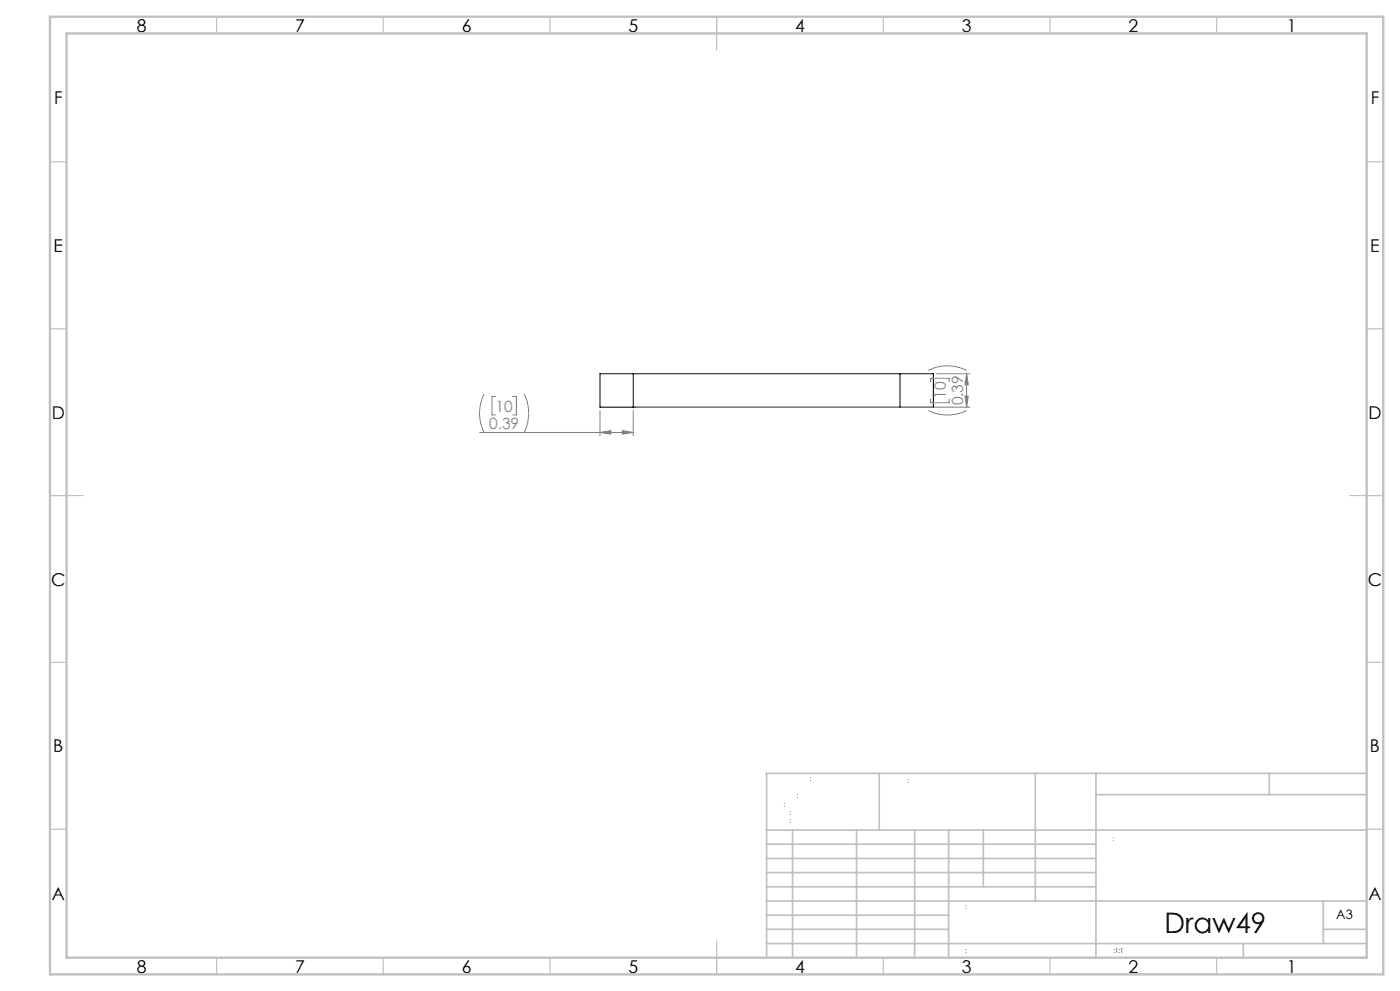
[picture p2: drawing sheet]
<svg xmlns="http://www.w3.org/2000/svg" width="420mm" height="297mm" viewBox="0 0 420 297" stroke-linecap="round" stroke-linejoin="round" font-family="sans-serif">
<path d="M190 112h-10v10h10M190 112v10M190 112h80M270 112h10v10h-10M270 112v10M190 122h80" fill="none" stroke="#000" stroke-width=".3"/>
<g fill="none" stroke="#808080" stroke-width=".3">
<path d="M145.2 118.1a12.7 12.7 0 0 0 0 11.5M148.7 118.8h-1.1v5.6h1.1M153.8 118.8h1.1v5.6h-1.1M157.3 118.1a13 13 0 0 1 0 11.5M278.5 111a12.7 12.7 0 0 1 11.5 0M279.2 114.4v-1h5.6v1M279.2 119.6v1.1h5.6v-1.1M281 112h10M289.5 118.7h1l-.5 3.3zM290 112l.5 3.3h-1zM290 112v10M143.9 129.6h46.1"/>
<path d="M180 129.6l3.3-.5v1zM180 123v7.6M186.7 129.1l3.3 .5-3.3 .5zM190 123v7.6M191 122h100M278.5 123a13 13 0 0 0 11.5 0"/>
</g>
<g fill="none" stroke="#c0c0c0" stroke-width=".35">
<path d="M65 5v5M115 5v5M165 5v5M215 5v10M265 5v5M315 5v5M365 5v5M15 48.5h5M410 48.5h5M15 98.5h5M410 98.5h5M15 148.5h10"/>
<path d="M405 148.5h10M15 198.5h5M410 198.5h5M15 248.5h5M410 248.5h5M65 287v5M115 287v5M165 287v5M215 282v10M265 287v5M315 287v5M365 287v5"/>
</g>
<g fill="none" stroke="#c0c0c0" stroke-width=".5">
<path d="M263.8 231.8v17M310.6 231.8v38.2M328.8 231.8v55.2M328.8 238.2h81.2M380.8 231.8v6.4M410 231.8h-180v55.2M230 248.8h180M230 257.3h98.8M230 253h98.8M237.8 248.8v38.2M257 248.8v38.2M274.4 248.8v38.2"/>
<path d="M284.6 248.8v38.2M295 248.8v17M230 265.8h98.8M230 261.5h98.8M230 278.5h54.6M230 274.3h54.6M230 270h180M397 278.5h13M397 270v12.8M230 282.8h180M373 282.8v4.2"/>
</g>
<path d="M15 5h400v287h-400zM20 10h390v277h-390z" fill="none" stroke="#c0c0c0" stroke-width=".7"/>
<g fill="#808080">
<path d="M186.7 129.1l3.3 .5-3.3 .5zM180 129.6l3.3-.5v1z"/>
<path d="M290 112l.5 3.3h-1zM289.5 118.7h1l-.5 3.3z"/>
</g>
<text font-size="8.5" x="349.3" y="279.7">Draw49</text>
<g font-size="5.3">
<text x="41" y="9.5">8</text>
<text x="88.5" y="9.5">7</text>
<text x="138.5" y="9.5">6</text>
<text x="188.5" y="9.5">5</text>
<text x="238.5" y="9.5">4</text>
<text x="288.5" y="9.5">3</text>
<text x="338.5" y="9.5">2</text>
<text x="386" y="9.5">1</text>
<text x="16.2" y="31.2">F</text>
<text x="411.2" y="31.2">F</text>
<text x="16.1" y="75.5">E</text>
<text x="411.1" y="75.5">E</text>
<text x="15.5" y="125.5">D</text>
<text x="410.5" y="125.5">D</text>
<text x="15.4" y="175.5">C</text>
<text x="410.4" y="175.5">C</text>
<text x="16" y="225.5">B</text>
<text x="411" y="225.5">B</text>
<text x="15.5" y="269.7">A</text>
<text x="410.5" y="269.7">A</text>
<text x="41" y="291.5">8</text>
<text x="88.5" y="291.5">7</text>
<text x="138.5" y="291.5">6</text>
<text x="188.5" y="291.5">5</text>
<text x="238.5" y="291.5">4</text>
<text x="288.5" y="291.5">3</text>
<text x="338.5" y="291.5">2</text>
<text x="386" y="291.5">1</text>
</g>
<g font-size="4.7" fill="#808080">
<text x="283.8" y="119.6" transform="rotate(-90 283.8 119.6)">10</text>
<text x="148.7" y="123.3">10</text>
<text x="289" y="121.5" transform="rotate(-90 289 121.5)">0.39</text>
<text x="146.7" y="128.6">0.39</text>
</g>
<text font-size="3.9" x="400.9" y="275.5">A3</text>
<g font-size="2">
<text x="239.1" y="239.2">:</text>
<text x="243" y="234.2">:</text>
<text x="272.2" y="234.6">:</text>
<text x="235.1" y="241.7">:</text>
<text x="236.8" y="244.2">:</text>
<text x="236.8" y="246.8">:</text>
<text x="333.9" y="251.9">:</text>
<text x="289.6" y="272.5">:</text>
<text x="289.6" y="285.5">:</text>
<text x="334" y="285.6">:1:1</text>
</g>
</svg>
